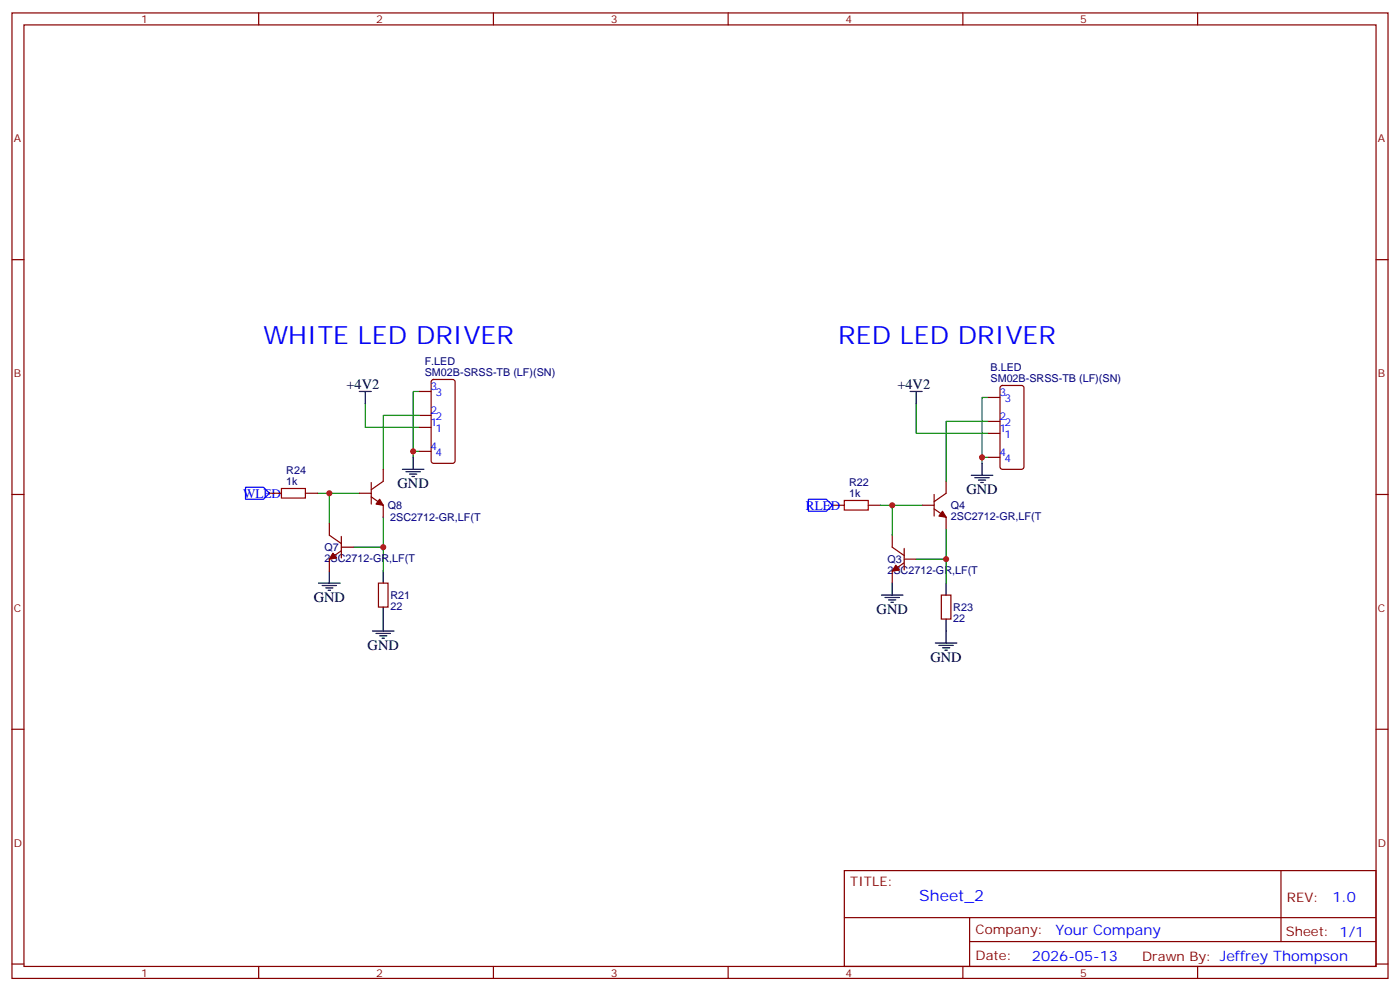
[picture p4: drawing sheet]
<svg xmlns="http://www.w3.org/2000/svg" width="412mm" height="292mm" viewBox="0 0 412 292" stroke-linecap="round" stroke-linejoin="round" font-family="sans-serif">
<g fill="none" stroke="#870000" stroke-width=".35">
<path d="M3.5 3.8h405.4v284.3h-405.4zM7.1 7.3h398.2v277.3h-398.2zM76.2 3.8v3.5M145.3 3.8v3.5M214.5 3.8v3.5M283.6 3.8v3.5M352.8 3.8v3.5M3.5 76.5h3.6M405.3 76.5h3.6M123.5 115.3h3.5M127.2 112l.5-.2h5.6l.7 .4 .1 23.5-.5 .7-5.9 .1-.6-.5-.1-23.5zM291 117.1h3.6"/>
<path d="M294.8 113.7l.5-.2h5.6l.7 .5v23.5l-.4 .7h-5.9l-.7-.4v-23.6zM112.9 138.2v3.5l-3.5 2.5M123.5 125.9h3.5M123.5 122.3h3.5M123.5 132.9h3.5M291 127.6h3.6M291 124.1h3.6M291 134.7h3.6M3.5 145.6h3.6M79.4 145.3h3.5M90 145.3h3.5M97 154.1v3.5l3.5 2.5"/>
<path d="M100.5 158v6.3M105.8 145.3h3.6M109.4 146.3l3.5 2.5v3.5M109.4 142.1v6.3M245.2 148.8h3.5M255.8 148.8h3.5M262.8 157.6v3.5l3.5 2.5M271.6 148.8h3.6M275.2 149.9l3.5 2.4v3.6M275.2 145.6v6.4M278.7 141.7v3.6l-3.5 2.4M405.3 145.6h3.6"/>
<path d="M100.5 161.1h3.6M100.5 162.2l-3.5 2.5v3.5M111.5 171.7h2.8v7.1h-2.8zM266.3 164.7h3.6M266.3 165.7l-3.5 2.5v3.5M266.3 161.5v6.4M277.3 175.3h2.8v7h-2.8zM3.5 214.8h3.6M405.3 214.8h3.6M248.7 256.4h156.6v28.2h-156.6zM377.3 256.4v20.9M248.7 270.2h156.5"/>
<path d="M285.6 277.3h119.6M285.6 270.2v14.2M3.5 283.9h3.6M76.2 284.6v3.5M145.3 284.6v3.5M214.5 284.6v3.5M283.6 284.6v3.5M352.8 284.6v3.5M405.3 283.9h3.6"/>
</g>
<g fill="none" stroke="#008700" stroke-width=".35">
<path d="M107.6 118.8v7.1h15.9M123.5 115.3h-1.8v19.4M269.9 118.8v8.8h21.1M291 117.1h-1.7v19.4M121.7 132.9h1.8M123.5 122.3h-10.6v15.9M289.3 134.7h1.7M291 124.1h-12.3v17.6M93.5 145.3h12.3M97 145.3v8.8M112.9 152.3v15.9M259.3 148.8h12.3"/>
<path d="M262.8 148.8v8.8M278.7 155.9v15.8M104.1 161.1h8.8M269.9 164.7h8.8"/>
</g>
<g fill="none" stroke="#000" stroke-width=".35">
<path d="M105.8 115.3h3.6M107.6 115.3v3.5M268.1 115.3h3.5M269.9 115.3v3.5M118.5 138.2h6.4M119.6 138.9h4.2M120.6 139.6h2.2M121.7 134.7v3.5M286.1 140h6.4M289.3 136.5v3.5M121.4 140.3h.7M287.2 140.7h4.2"/>
<path d="M288.2 141.4h2.1M288.9 142.1h.7M93.8 171.7h6.4M94.9 172.4h4.2M96 173.1h2.1M96.7 173.8h.7M97 168.2v3.5M112.9 168.2v3.5M112.9 178.8v7M259.6 175.3h6.4M260.7 176h4.2M261.8 176.7h2.1"/>
<path d="M262.5 177.4h.7M262.8 171.7v3.6M278.7 171.7v3.6M109.7 185.8h6.4M110.8 186.5h4.2M111.8 187.3h2.1M112.5 188h.7M275.5 189.4h6.4M276.6 190.1h4.2M277.6 190.8h2.2M278.3 191.5h.7M278.7 182.3v7.1"/>
</g>
<g fill="#870000" stroke="#870000" stroke-width=".35">
<path d="M277.6 150.6l1.1 1.7-2.1-.3z"/>
<path d="M263.9 166.4l1 1.5-2.1 .3z"/>
<path d="M98.1 162.9l1 1.4-2.1 .4z"/>
<path d="M111.8 147l1.1 1.8-2.1-.4z"/>
</g>
<path d="M82.9 143.9h7.1v2.8h-7.1zM248.7 147.4h7.1v2.8h-7.1z" fill="none" stroke="#a10000" stroke-width=".35"/>
<path d="M72.3 143.5h5.3l1.8 1.8-1.8 1.7h-5.3zM238.1 147h5.3l1.8 1.8-1.8 1.8h-5.3z" fill="none" stroke="#00f" stroke-width=".35"/>
<g fill="#c00">
<circle cx="121.7" cy="132.9" r=".88"/>
<circle cx="289.3" cy="134.7" r=".88"/>
<circle cx="262.8" cy="148.8" r=".88"/>
<circle cx="278.7" cy="164.7" r=".88"/>
<circle cx="112.9" cy="161.1" r=".88"/>
<circle cx="97" cy="145.3" r=".88"/>
</g>
<g font-size="7.4" fill="#00f">
<text x="77.6" y="101.2">WHITE LED DRIVER</text>
<text x="246.9" y="101.2">RED LED DRIVER</text>
</g>
<text font-size="4.6" fill="#00f" x="270.8" y="265.4">Sheet_2</text>
<g font-size="4.2">
<text x="102.1" y="114.6">+4V2</text>
<text x="264.3" y="114.6">+4V2</text>
<text x="117.1" y="143.9">GND</text>
<text x="284.7" y="145.6">GND</text>
<text x="92.4" y="177.4">GND</text>
<text x="258.2" y="180.9">GND</text>
<text x="108.3" y="191.5">GND</text>
<text x="274.1" y="195">GND</text>
</g>
<g font-size="4.2" fill="#00f">
<text x="392.5" y="265.7">1.0</text>
<text x="310.9" y="275.2">Your Company</text>
<text x="304" y="283">2026-05-13</text>
</g>
<g font-size="3.9" fill="#00f">
<text x="71.6" y="146.5">WLED</text>
<text x="237.4" y="150.1">RLED</text>
</g>
<g font-size="3.9" fill="#800">
<text x="250.5" y="261">TITLE:</text>
<text x="379.1" y="265.7">REV:</text>
<text x="287.4" y="275.2">Company:</text>
<text x="378.7" y="275.8">Sheet: 1/1</text>
<text x="287.4" y="282.9">Date:</text>
<text x="336.4" y="282.9">Drawn By: Jeffrey Thompson</text>
</g>
<g font-size="3.2" fill="#800">
<text x="41.6" y="6.8">1</text>
<text x="110.8" y="6.8">2</text>
<text x="179.9" y="6.8">3</text>
<text x="249.1" y="6.8">4</text>
<text x="318.2" y="6.8">5</text>
<text x="4.1" y="41.9">A</text>
<text x="405.9" y="41.9">A</text>
<text x="4.1" y="111.1">B</text>
<text x="405.9" y="111.1">B</text>
<text x="4.1" y="180.2">C</text>
<text x="405.9" y="180.2">C</text>
<text x="4.1" y="249.3">D</text>
<text x="405.9" y="249.3">D</text>
<text x="41.6" y="287.6">1</text>
<text x="110.8" y="287.6">2</text>
<text x="179.9" y="287.6">3</text>
<text x="249.1" y="287.6">4</text>
<text x="318.2" y="287.6">5</text>
</g>
<g font-size="3.2" fill="#000080">
<text x="125.1" y="107.6">F.LED</text>
<text x="125.1" y="110.7">SM02B-SRSS-TB (LF)(SN)</text>
<text x="291.8" y="112.5">SM02B-SRSS-TB (LF)(SN)</text>
<text x="291.8" y="109.3">B.LED</text>
<text x="84.3" y="142.8">1k</text>
<text x="84.3" y="139.6">R24</text>
<text x="250.1" y="143.2">R22</text>
<text x="114.2" y="149.9">Q8</text>
<text x="250.1" y="146.3">1k</text>
<text x="280.1" y="149.9">Q4</text>
<text x="114.9" y="153.5">2SC2712-GR,LF(T</text>
<text x="280.1" y="153.2">2SC2712-GR,LF(T</text>
<text x="95.6" y="165.5">2SC2712-GR,LF(T</text>
<text x="95.6" y="162.3">Q7</text>
<text x="261.4" y="165.8">Q3</text>
<text x="261.4" y="169">2SC2712-GR,LF(T</text>
<text x="115" y="179.6">22</text>
<text x="115" y="176.4">R21</text>
<text x="280.8" y="179.9">R23</text>
<text x="280.8" y="183.1">22</text>
</g>
<g font-size="3.2" fill="#00f">
<text x="126.8" y="114.9">3</text>
<text x="128.3" y="116.7">3</text>
<text x="294.4" y="116.7">3</text>
<text x="295.9" y="118.5">3</text>
<text x="126.8" y="125.5">1</text>
<text x="126.8" y="122">2</text>
<text x="128.3" y="123.8">2</text>
<text x="294.4" y="123.8">2</text>
<text x="295.9" y="125.5">2</text>
<text x="128.3" y="127.3">1</text>
<text x="294.4" y="127.3">1</text>
<text x="295.9" y="129">1</text>
<text x="126.8" y="132.6">4</text>
<text x="128.3" y="134.3">4</text>
<text x="294.4" y="134.3">4</text>
<text x="295.9" y="136.1">4</text>
</g>
</svg>
